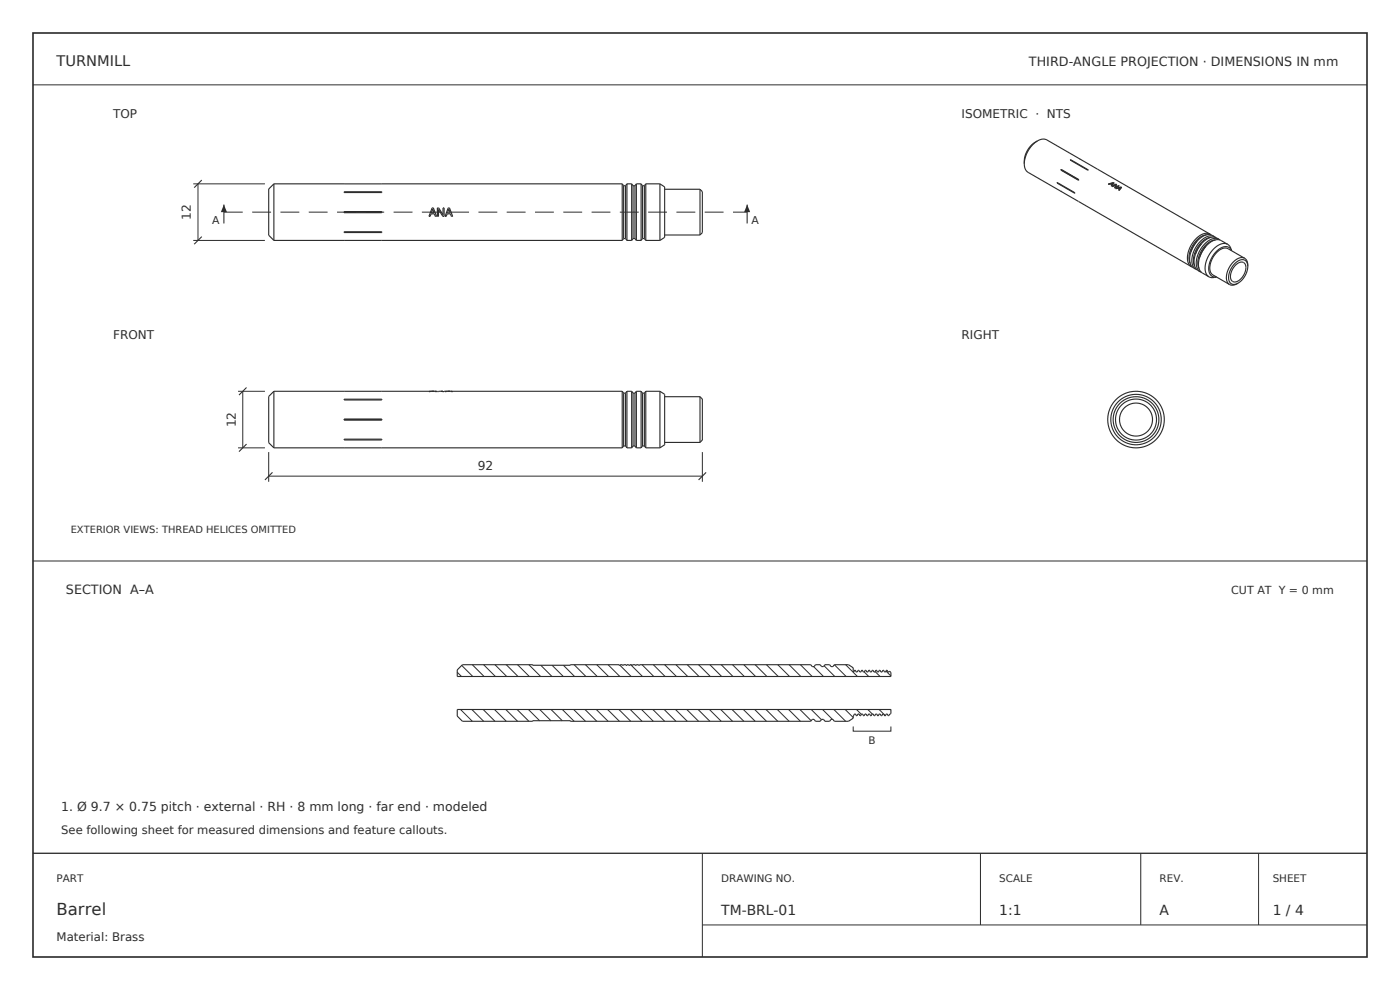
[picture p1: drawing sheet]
<svg xmlns="http://www.w3.org/2000/svg" width="297mm" height="210mm" viewBox="0 0 297 210" stroke-linecap="round" stroke-linejoin="round" font-family="sans-serif">
<path d="M7 7h283v196h-283z" fill="none" stroke="#223133" stroke-width=".35"/>
<g fill="none" stroke="#223133" stroke-width=".21">
<path d="M7 18h283M47.5 45h4M53.5 45h4M59.5 45h4M65.5 45h4M71.5 45h4M77.5 45h4M83.5 45h4M89.5 45h4M95.5 45h4M101.5 45h4M107.5 45h4"/>
<path d="M113.5 45h4M119.5 45h4M125.5 45h4M131.5 45h4M137.5 45h4M143.5 45h4M149.5 45h4M155.5 45h3M149 181v22M149 196.2h141M208 181v15.2M242 181v15.2"/>
<path d="M267 181v15.2"/>
</g>
<path d="M7 181h283" fill="none" stroke="#223133" stroke-width=".28"/>
<g fill="none" stroke="#223133" stroke-width=".24">
<path d="M58.1 39l-1.1 1.1v9.8l1.1 1.1M58.1 39v12M58.1 39h73.9M73 39h.1M81 39h.1M132 39v12M132 39l.3 .4M132.3 39.4v11.2M132.3 39.4h.4M132.7 39.4v11.2M133 39h1M133 39v12"/>
<path d="M133 39l-.3 .4M134 39v12M134 39l.3 .4M134.3 39.4h.4M134.3 39.4v11.2M134.7 39.4v11.2M135 39h1M135 39v12M135 39l-.3 .4M136 39v12M136 39l.3 .4M136.3 39.4h.4"/>
<path d="M136.3 39.4v11.2M136.7 39.4v11.2M137 39h3M137 39v12M137 39l-.3 .4M140 39l1 .7v10.6l-1 .7M140 39v12M217.3 34.7l.2 1.1 .6 .7 34.6 20M220.1 29.9a5.1 5.1 0 0 0-2.8 4.8M220.1 29.9a1.96 1.96 0 0 1 2-.2l34.6 20M220.1 29.9a6.2 6.2 0 0 0-2.8 4.8M224.3 38.7l3.7 2.2v.1l-3.7-2.2z"/>
<path d="M224.3 38.7v.1M225.1 35.9v.2M225.1 35.9l3.8 2.2-.1 .1-3.7-2.1M225.1 36v.1M225.1 35.9v.1M225.1 36l3.7 2.2M227 33.9h.1l3.8 2.1-.1 .1zM227.1 33.9v.1M229 33.7h.1M232.8 35.9h.1M235.7 39l.2 .2M235.7 39l.2 .1"/>
<path d="M235.9 39.2l-.2 .2M235.9 39.1v.1M236.2 38.8l-.3 .4M236.2 38.8l-.5 .2M236.2 38.8l-.3 .3M236.2 38.8h.2l-.6 .7-.1-.1 .2-.2M236.2 38.8l-1.1 .3 .4-.1 .4 .2M236.2 38.8l-1 .3M236.2 38.8l.1 .1M236.2 38.8h.1M236.7 39.2l-.2 .7h.1l.8-.5h-.1M236.7 39.2l-.2 .7"/>
<path d="M236.8 39.1h.1l-.3 .6M236.8 39.1l-.9 .4 .8-.3M236.8 39.1l-.8 .5M236.8 39.1l.1 .1M236.8 39.1h.1M237.3 39.9l.2 .1M237.3 39.9h.1M237.3 39.4l-.7 .3M237.3 39.4l.1 .1M237.3 39.4h.1M237.8 39.8l-.3 .3M237.8 39.8l-.5 .1"/>
<path d="M237.8 39.8l-.3 .2M237.8 39.7h.2l-.6 .7-.1-.1M237.8 39.7l-1.1 .3 .4-.1 .4 .2M237.8 39.7l-1 .3M237.8 39.7l.1 .1M237.8 39.7h.1M58.1 51h73.9M73 40.7h8v.1h-8zM73 44.9h8v.2h-8zM73 49.2h8v.1h-8zM73 51h.1M73 45h8"/>
<path d="M81 51h.1M91.7 44.1h.2l.7 1.8h-.3l-.1-.5h-.8l-.1 .5h-.3zM91.8 44.4l.3 .8h-.6zM92.8 44.1h.3l.9 1.5v-1.5h.2v1.8h-.3l-.9-1.5v1.5h-.2zM95.1 44.1h.3l.6 1.8h-.2l-.2-.5h-.7l-.2 .5h-.3zM95.2 44.4l.3 .8h-.6zM132.3 50.6l-.3 .4M132.3 50.6h.4M132.7 50.6l.3 .4M133 51h1M134.3 50.6h.4M134.3 50.6l-.3 .4"/>
<path d="M134.7 50.6l.3 .4M135 51h1M136.3 50.6h.4M136.3 50.6l-.3 .4M136.7 50.6l.3 .4M137 51h3M141 40.2h7.5M141 49.8h7.5M148.5 40.2l.5 .5v8.6l-.5 .5M148.5 40.2v9.6M225.1 40.6h.1M228.8 42.7v.1"/>
<path d="M237.5 40.1l-.2 .3zM237.5 40v.1M252.6 53.4a2.73 2.73 0 0 0 .5 3.4l.6 .3M252.7 56.5l.3 .2M253.6 54a2.73 2.73 0 0 0 .5 3.3l.5 .3M253.7 57.1l.2 .1M254 51.1l-.7 1-.7 1.3M254 51.1l-.9 1.3-.5 1M254.5 54.5a2.73 2.73 0 0 0 .5 3.4l1.5 .8M254.6 57.6l.2 .1M254.9 51.7l-.7 .9-.6 1.4M254.9 51.7l-.9 1.2-.4 1.1"/>
<path d="M255.8 52.2l-.8 1.3-.5 1M255.8 52.2l-.7 1-.6 1.3M256 49.8a5 5 0 0 0-3.5 6.1M256.7 49.7l.2 .1M256.7 49.7a2.38 2.38 0 0 0-2.9 .8 4.9 4.9 0 0 0-1.5 5.7l.4 .3M256.9 50.3a5 5 0 0 0-3.5 6.1M257.6 50.2l-.4-.3a2.38 2.38 0 0 0-2.9 .9l-.3 .3M257.6 50.2l.3 .2M257.6 50.2a2.38 2.38 0 0 0-2.8 .9 4.9 4.9 0 0 0-1.6 5.6l.5 .4M257.9 50.9a5 5 0 0 0-3.5 6M258.6 50.7l-.5-.2a2.38 2.38 0 0 0-2.9 .8l-.3 .4M258.6 50.7l.2 .2"/>
<path d="M258.6 50.7a2.38 2.38 0 0 0-2.9 .9 4.9 4.9 0 0 0-1.5 5.6l.4 .4M260.4 51.8l.6 .5 .3 .9M260.4 51.8a2.38 2.38 0 0 0-2.8 .9 4.9 4.9 0 0 0-1.6 5.6l.5 .4M260.4 51.8l-1.4-.8a2.38 2.38 0 0 0-2.8 .9l-.4 .3M261.3 53.2a1.58 1.58 0 0 0-2.7-.3 4.7 4.7 0 0 0-1.9 5.3 1.28 1.28 0 0 0 1.4 .6l-1 .1-.6-.2M262 56.3a1.3 1.3 0 0 1 2.1-.4 2.92 2.92 0 0 1-2.4 3.9 1.34 1.34 0 0 1-.5-2zM264 54.8l.6 .6 .1 1.1M264 54.8a2.18 2.18 0 0 0-2.6 1 3.6 3.6 0 0 0-.9 4.3l.3 .2M264 54.8l-3.5-2a2.18 2.18 0 0 0-2.6 1 3.6 3.6 0 0 0-.9 4.3l3.8 2.2M264.7 56.5a1.29 1.29 0 0 0-.7-1.4 1.29 1.29 0 0 0-1.6 .4 3.6 3.6 0 0 0-1.4 4.5l.7 .3 1-.2M264.7 56.5a4.5 4.5 0 0 1-2 3.6M262.7 60.1a1.9 1.9 0 0 1-1.7 .3l-.2-.1"/>
<path d="M58.1 83l-1.1 1.1v9.8l1.1 1.1M58.1 83v12M58.1 83h33.2M58.1 95h73.9M73 83h.1M73 84.7h8v.1h-8zM73 88.9h8v.2h-8zM73 93.2h8v.1h-8zM73 95h.1M73 89h8M81 83h.1M81 95h.1"/>
<path d="M91.3 83l-.3 .1h1.6l-.3-.1M91.3 83h.2M91.5 83h.1M91.6 83h-.1M92 83h.1M92.1 83h.1M92.3 83h-.2M92.3 83h2.4M93.6 83h.4M93.6 83h-.1M94 83v.1M94.7 83l-.3 .1 .5-.1"/>
<path d="M94.7 83h.2M94.9 83h.7M94.9 83h.1M95 83h-.1M95.4 83h.1M95.5 83h.1M95.7 83h-.1M95.7 83l.3 .1-.4-.1M95.7 83h36.3M132 83v12M132 83l.3 .4M132.3 83.4v11.2"/>
<path d="M132.3 94.6l-.3 .4M132.3 94.6h.4M132.3 83.4h.4M132.7 83.4v11.2M132.7 94.6l.3 .4M133 83v12M133 83h1M133 95h1M133 83l-.3 .4M134 83v12M134 83l.3 .4M134.3 83.4v11.2"/>
<path d="M134.3 94.6h.4M134.3 83.4h.4M134.3 94.6l-.3 .4M134.7 83.4v11.2M134.7 94.6l.3 .4M135 83v12M135 83h1M135 95h1M135 83l-.3 .4M136 83v12M136 83l.3 .4M136.3 83.4v11.2"/>
<path d="M136.3 94.6h.4M136.3 83.4h.4M136.3 94.6l-.3 .4M136.7 83.4v11.2M136.7 94.6l.3 .4M137 83v12M137 83h3M137 95h3M137 83l-.3 .4M140 83l1 .7v10.7l-1 .6M140 83v12M141 93.9h7.5"/>
<path d="M141 84.2h7.5M148.5 84.2l.5 .5v8.7l-.5 .5M148.5 84.2v9.7"/>
<circle cx="241" cy="89" r="5.4"/>
<circle cx="241" cy="89" r="4.8"/>
<circle cx="241" cy="89" r="4.3"/>
<circle cx="241" cy="89" r="3.5"/>
<circle cx="241" cy="89" r="6"/>
</g>
<path d="M47.5 43.4v4" fill="none" stroke="#223133" stroke-width=".23"/>
<path d="M47.5 43.4l.7 1.6h-1.4z" fill="#223133"/>
<path d="M158.5 43.4v4" fill="none" stroke="#223133" stroke-width=".23"/>
<path d="M158.5 43.4l.6 1.6h-1.2z" fill="#223133"/>
<g fill="none" stroke="#223133" stroke-width=".21">
<path d="M41 39h15.2M42 39v12M41 51h15.2M50.5 83h5.7M50.5 95h5.7M51.5 83v12M57 95.9v6.3M149 95.9v6.3M7 119h283M57 101h92M97 142.6l.9 .9M97.7 150.5l2.5 2.5"/>
<path d="M97.9 141.1l2.4 2.4M100.1 150.5l2.5 2.5M100.2 141l2.5 2.5M102.5 150.5l2.5 2.5M102.6 141l2.5 2.5M104.9 150.5l2.5 2.5M105 141l2.5 2.5M107.3 150.5l2.5 2.5M107.4 141l2.5 2.5M109.7 150.5l2.5 2.5M109.8 141l2.5 2.5M112.1 150.5l2.4 2.4"/>
<path d="M112.2 141l2.5 2.5M114.5 150.5l2.4 2.4M114.7 141.1l2.4 2.4M116.9 150.5l2.4 2.4M117.1 141.1l2.4 2.4M119.3 150.5l2.5 2.5M119.5 141.1l2.4 2.4M121.7 150.5l2.5 2.5M121.8 141l2.5 2.5M124.1 150.5l2.5 2.5M124.2 141l2.5 2.5M126.5 150.5l2.5 2.5"/>
<path d="M126.6 141l2.5 2.5M128.9 150.5l2.5 2.5M129 141l2.5 2.5M131.3 150.5l2.5 2.5M131.5 141.1l2.4 2.4M133.7 150.5l2.5 2.5M133.8 141l2.5 2.5M136.1 150.5l2.5 2.5M136.2 141l2.5 2.5M138.5 150.5l2.5 2.5M138.6 141l2.5 2.5M140.9 150.5l2.5 2.5"/>
<path d="M141 141l2.5 2.5M143.3 150.5l2.5 2.5M143.4 141l2.5 2.5M145.7 150.5l2.5 2.5M145.8 141l2.5 2.5M148.1 150.5l2.5 2.5M148.2 141l2.5 2.5M150.5 150.5l2.5 2.5M150.6 141l2.5 2.5M152.9 150.5l2.5 2.5M153 141l2.5 2.5M155.3 150.5l2.5 2.5"/>
<path d="M155.4 141l2.5 2.5M157.7 150.5l2.5 2.5M157.8 141l2.5 2.5M160.1 150.5l2.5 2.5M160.2 141l2.5 2.5M162.5 150.5l2.5 2.5M162.6 141l2.5 2.5M164.9 150.5l2.5 2.5M165 141l2.5 2.5M167.3 150.5l2.5 2.5M167.4 141l2.5 2.5M169.7 150.5l2.4 2.4"/>
<path d="M169.8 141l2.5 2.5M172.1 150.5l2.2 2.2M172.6 141.4l2.1 2.1M174.5 150.5l2.1 2.1M174.8 141.2l2.3 2.3M176.9 150.5l2.5 2.5M177 141l2.5 2.5M179.3 150.5l1.7 1.7M179.4 141l2.5 2.5M181 154.1v1h8v-1M181.7 150.5l1 1M183.3 142.5l1 1"/>
<path d="M184.1 150.5l.9 .9M185.7 142.5l1 1M186.5 150.5l.9 .9M187.5 151.5l.3 .3M188 142.4l1 1M188.9 150.5l.1 .1"/>
</g>
<path d="M97 150.5h92v.9l-.5 .5-.3-.5h-.2l-.2 .5-.3-.5h-.2l-.3 .5-.3-.5h-.2l-.2 .5-.3-.5h-.2l-.3 .5-.3-.5h-.2l-.2 .5-.3-.5h-.2l-.3 .5-.3-.5h-.2l-.2 .5-.3-.5h-.2l-.3 .5-.3-.5h-.2l-.2 .5-.3-.5h-.2l-.3 .5v.5l-1 .6h-3l-.3-.4h-.4l-.3 .4h-1l-.3-.4h-.4l-.3 .4h-1l-.3-.4h-.4l-.3 .4h-51v-.1l-22.9 .1-1.1-1.1zM98.1 141h14.9v.1l59-.1 .3 .4h.4l.3-.4h1l.3 .4h.4l.3-.4h1l.3 .4h.4l.3-.4h3l1 .6v1l.3-.5 .4 .5h.1l.3-.5 .3 .5h.2l.2-.5 .4 .5h.1l.3-.5 .3 .5h.2l.2-.5 .4 .5h.1l.3-.5 .3 .5h.2l.2-.5 .4 .5h.1l.3-.5 .3 .5h.2l.3-.5 .3 .5h.1l.4-.5 .2 .5 .3-.2 .3 .2v.9h-92v-1.4z" fill="none" stroke="#223133" stroke-width=".24"/>
<path d="M42.8 38.2l-1.6 1.6M42.8 50.2l-1.6 1.6M52.3 82.2l-1.6 1.6M52.3 94.2l-1.6 1.6M57.8 100.2l-1.6 1.6M149.8 100.2l-1.6 1.6" fill="none" stroke="#223133" stroke-width=".23"/>
<text font-size="3.5" fill="#223133" x="12" y="194">Barrel</text>
<text font-size="3.1" fill="#223133" x="12" y="14">TURNMILL</text>
<g font-size="2.9" fill="#223133">
<text x="153" y="194">TM-BRL-01</text>
<text x="212" y="194">1:1</text>
<text x="246" y="194">A</text>
<text x="270" y="194">1 / 4</text>
</g>
<g font-size="2.7" fill="#223133">
<text x="218.3" y="14">THIRD-ANGLE PROJECTION · DIMENSIONS IN mm</text>
<text x="14" y="126">SECTION A–A</text>
<text x="13" y="172">1. Ø 9.7 × 0.75 pitch · external · RH · 8 mm long · far end · modeled</text>
</g>
<g font-size="2.6" fill="#223133">
<text x="40.5" y="46.7" transform="rotate(-90 40.5 46.7)">12</text>
<text x="50" y="90.7" transform="rotate(-90 50 90.7)">12</text>
<text x="101.3" y="99.7">92</text>
</g>
<g font-size="2.5" fill="#223133">
<text x="24" y="25">TOP</text>
<text x="204" y="25">ISOMETRIC · NTS</text>
<text x="24" y="72">FRONT</text>
<text x="204" y="72">RIGHT</text>
<text x="13" y="177">See following sheet for measured dimensions and feature callouts.</text>
<text x="12" y="199.6">Material: Brass</text>
</g>
<text font-size="2.4" fill="#223133" x="261.2" y="126">CUT AT Y = 0 mm</text>
<g font-size="2.3" fill="#223133">
<text x="45" y="47.6">A</text>
<text x="159.4" y="47.6">A</text>
</g>
<g font-size="2.2" fill="#223133">
<text x="184.2" y="157.8">B</text>
<text x="12" y="187">PART</text>
<text x="153" y="187">DRAWING NO.</text>
<text x="212" y="187">SCALE</text>
<text x="246" y="187">REV.</text>
<text x="270" y="187">SHEET</text>
</g>
<text font-size="2.1" fill="#223133" x="15" y="113">EXTERIOR VIEWS: THREAD HELICES OMITTED</text>
</svg>
